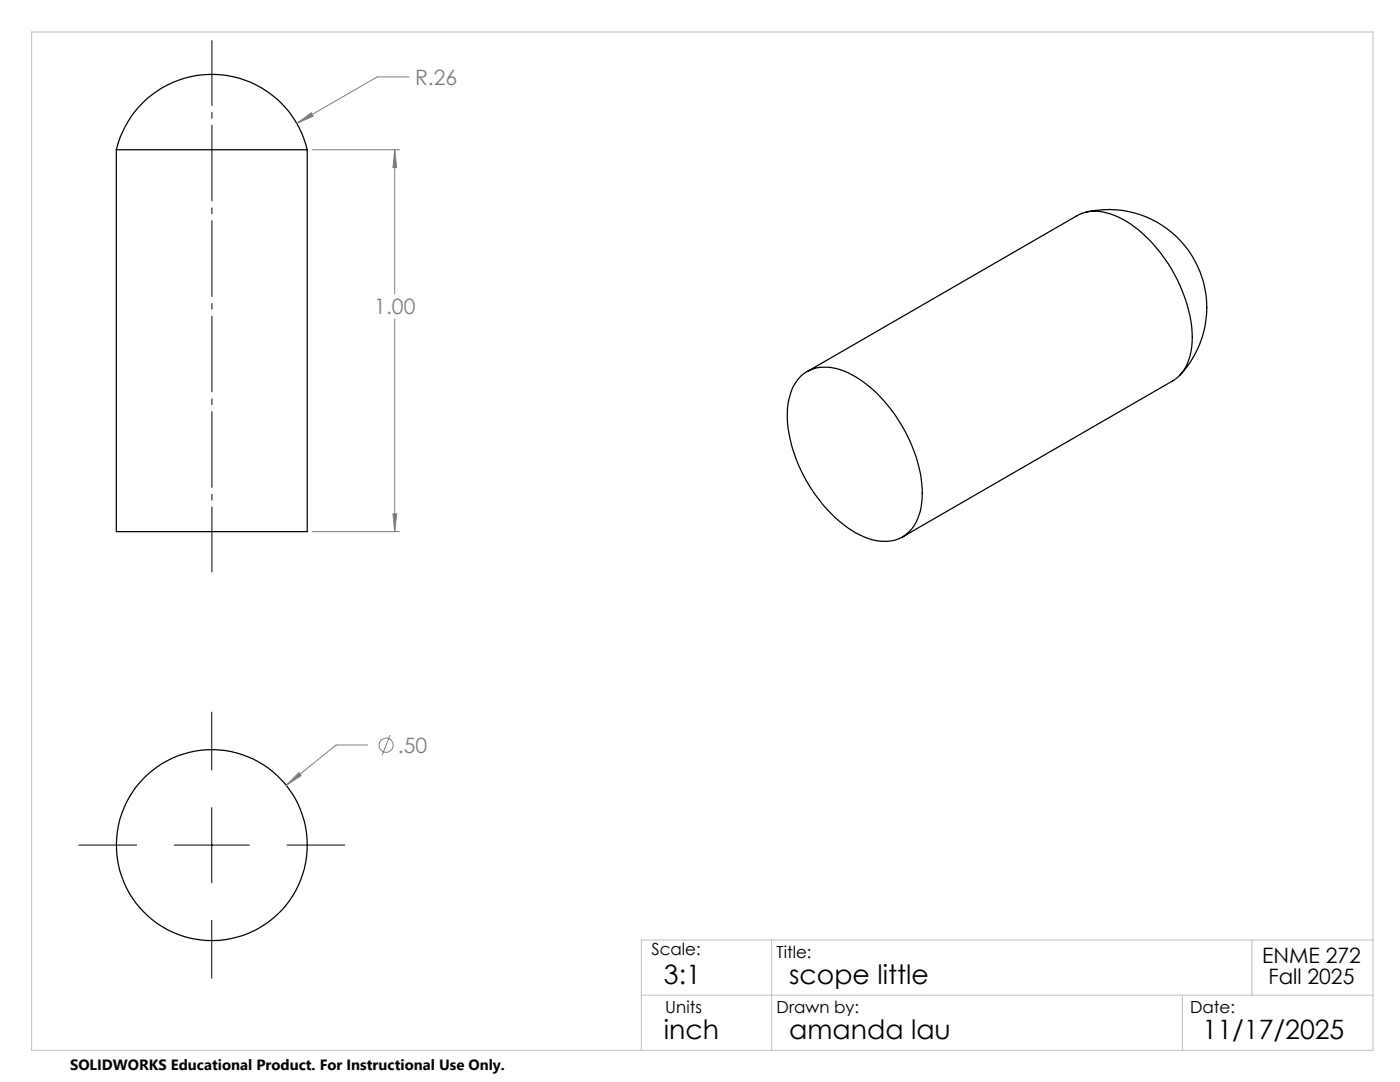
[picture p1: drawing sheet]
<svg xmlns="http://www.w3.org/2000/svg" width="279mm" height="216mm" viewBox="0 0 279 216" stroke-linecap="round" stroke-linejoin="round" font-family="sans-serif">
<g fill="none" stroke="#000" stroke-width=".25">
<path d="M23.2 29.9a19.6 19.6 0 0 1 19.1-15.1 19.6 19.6 0 0 1 19 15.1M23.2 29.9h38.1M23.2 29.9v76.2h38.1v-76.2M216.7 42.3a19.6 19.6 0 0 1 21.5 9.3 19.6 19.6 0 0 1-2.7 23.3M159.9 75a7.9 7.9 0 0 1 8.4-1 25.7 25.7 0 0 1 12.2 11.8 25 25 0 0 1 3.3 15.4 7.6 7.6 0 0 1-5.9 6.7 12.5 12.5 0 0 1-9.6-3.3 30.2 30.2 0 0 1-11.2-21.2 11.2 11.2 0 0 1 2.8-8.4zM161.1 74.2l53.8-31.2a8.7 8.7 0 0 1 8.1 .2 27.1 27.1 0 0 1 12.4 13.6 22.4 22.4 0 0 1 2.1 14.1 8 8 0 0 1-3.5 5.1l-53.9 31.1"/>
<circle cx="42.3" cy="168.6" r="19"/>
</g>
<g fill="none" stroke="#808080" stroke-width=".2">
<path d="M81.6 15.3h-6.3l-16.1 9.3M59.2 24.6l2.9-2.1 .4 .7zM62.3 29.9h17.5M78.8 29.9l.4 3.5h-.8zM78.8 29.9v28.7M78.8 63.6v42.5M62.3 106.1h17.5M78.4 102.5h.8l-.4 3.6zM57.1 156.7l2.6-2.5 .4 .6zM73.4 148.7h-6.3l-10 8M77.9 146.7l-1.7 4"/>
<circle cx="77.1" cy="148.7" r="1.4"/>
</g>
<path d="M42.3 114.2v-106.2" fill="none" stroke="#000" stroke-width=".2" stroke-dasharray="15.2 1.3 1.3 1.3" stroke-dashoffset="2.2" stroke-linecap="butt"/>
<path d="M42.3 142.1v11.5M15.7 168.6h11.6M34.8 168.6h15M42.3 161.1v15M57.3 168.6h11.5M42.3 183.6v11.6" fill="none" stroke="#000" stroke-width=".2"/>
<path d="M6.3 6.4h267.7v203.2h-267.7zM128 198.6h146M154 187.6v22M236 198.6v11M249.8 187.6v11M274 187.6h-146v22" fill="none" stroke="#c0c0c0" stroke-width=".2"/>
<path d="M57.1 156.7l3-1.9-.4-.6zM78.4 102.5h.8l-.4 3.6zM78.8 29.9l.4 3.5h-.8zM59.2 24.6l3.3-1.4-.4-.7z" fill="#808080"/>
<g font-size="5.3">
<text x="132.5" y="196.4">3:1</text>
<text x="157.5" y="196.4">scope little</text>
<text x="132.5" y="207.4">inch</text>
<text x="157.5" y="207.4">amanda lau</text>
<text x="240" y="207.4">11/17/2025</text>
</g>
<g font-size="4.2" fill="#808080">
<text x="82.8" y="16.9">R.26</text>
<text x="74.7" y="62.7">1.00</text>
<text x="79.4" y="150.2">.50</text>
</g>
<g font-size="4.2">
<text x="251.9" y="192.2">ENME 272</text>
<text x="253.2" y="196.4">Fall 2025</text>
</g>
<g font-size="3.3">
<text x="130" y="190.6">Scale:</text>
<text x="155" y="191.2">Title:</text>
<text x="132.8" y="202.2">Units</text>
<text x="155" y="202.2">Drawn by:</text>
<text x="237.5" y="202.2">Date:</text>
</g>
<text font-size="3" x="14" y="213.5">SOLIDWORKS Educational Product. For Instructional Use Only.</text>
</svg>
